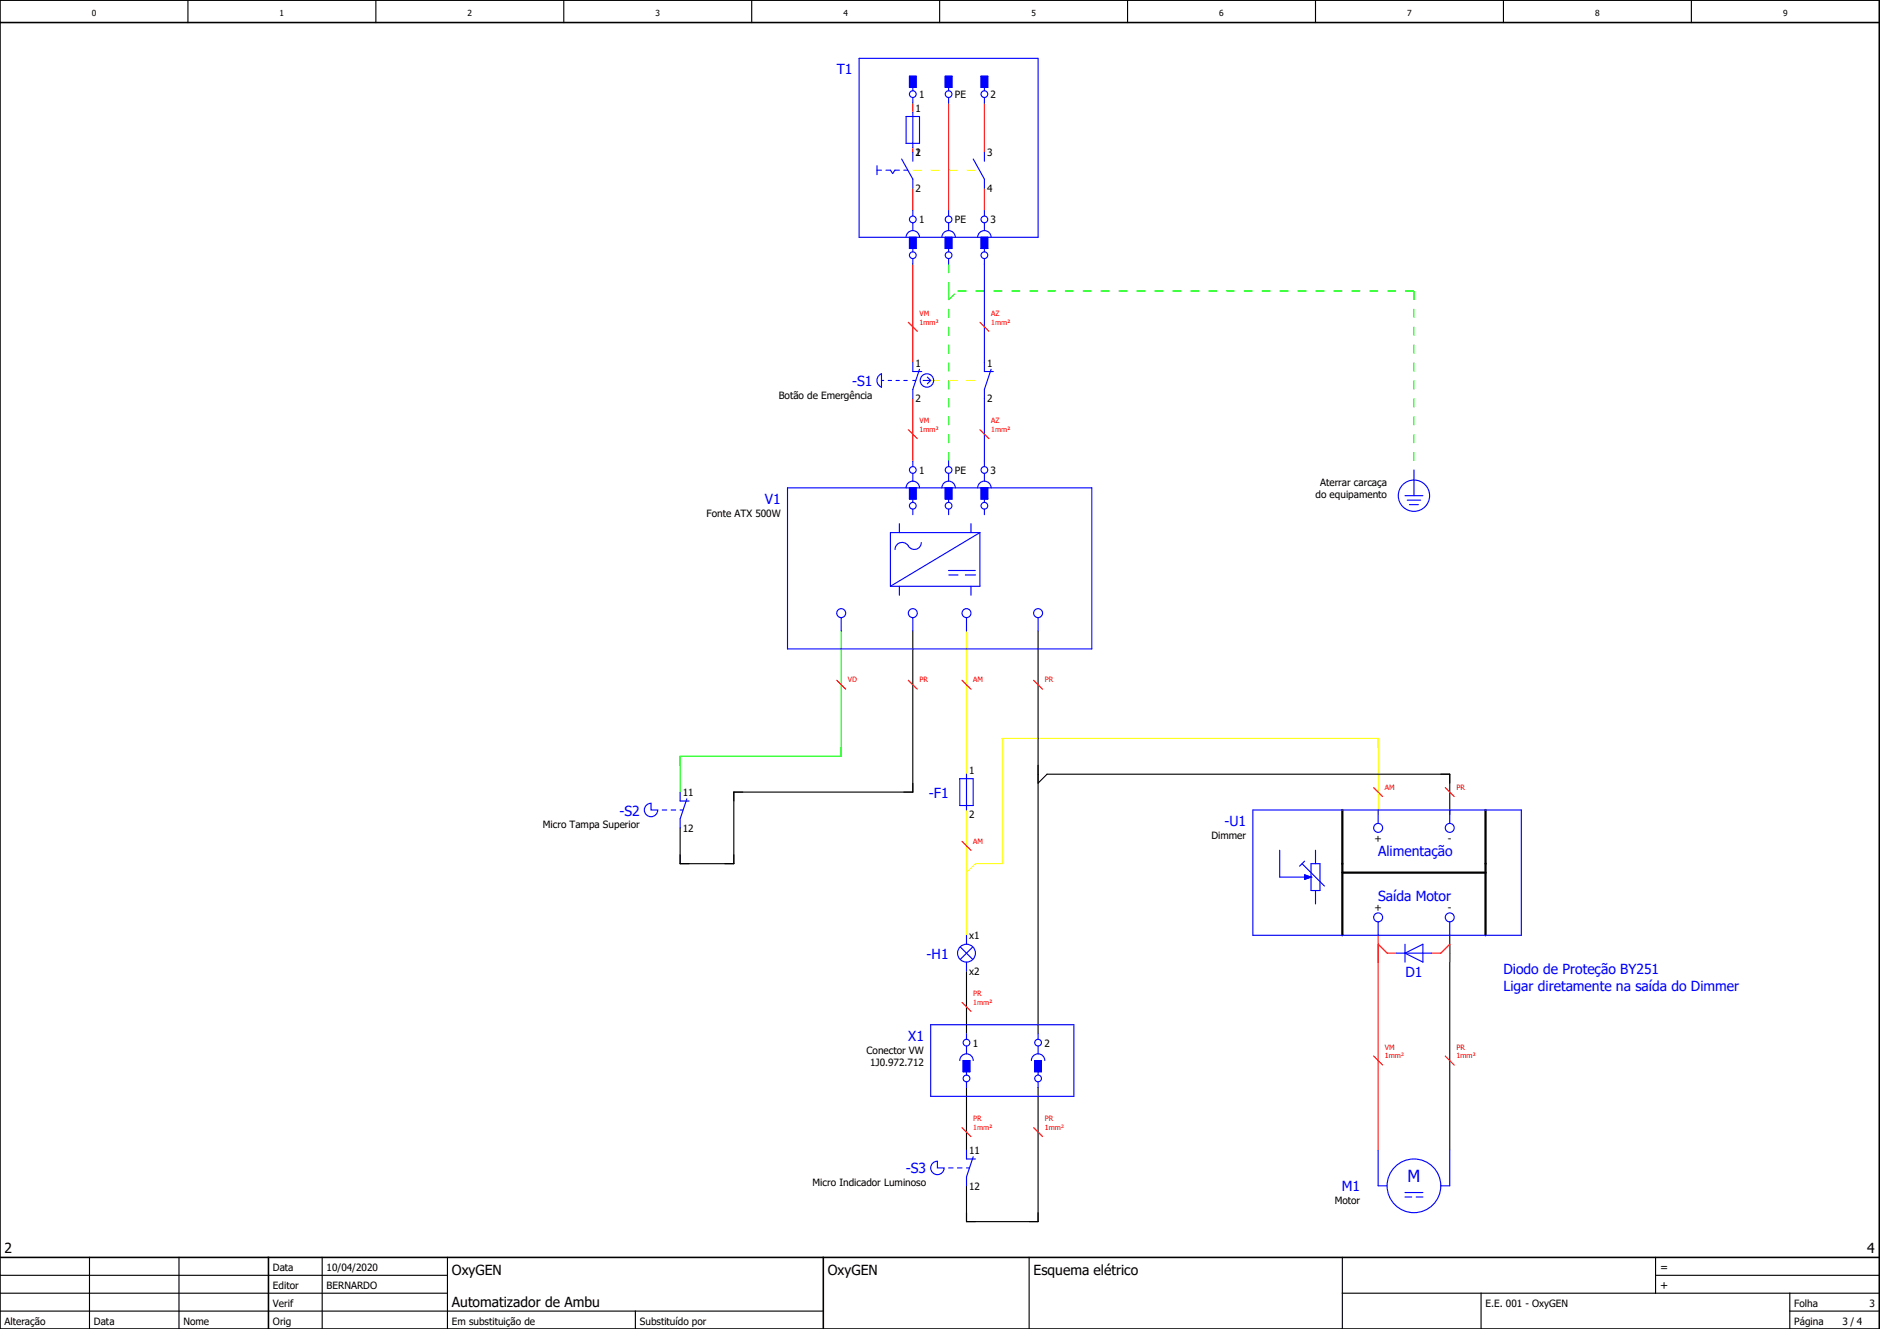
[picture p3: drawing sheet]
<svg xmlns="http://www.w3.org/2000/svg" width="420mm" height="297mm" viewBox="0 0 420 297" stroke-linecap="round" stroke-linejoin="round" font-family="sans-serif">
<g fill="none" stroke="#000" stroke-width=".25">
<path d="M42 0v5M84 0v5M126 0v5M168 0v5M210 0v5M252 0v5M294 0v5M336 0v5M378 0v5M204 141v36h-40v16h-12v-8M232 141v90M232 175l2-2h90v9"/>
<path d="M216 217v14M324 209v48M216 243v14M232 243v30h-16v-8M0 293h184M0 289h100M0 285h100M20 281v16M40 281v16M72 281v16M100 281v16M142 293v4"/>
<path d="M230 281v16M300 289h120M300 281v16M331 289v8M370 285h50M370 281v8M400 293h20M400 289v8"/>
</g>
<path d="M0 5h420M0 0h420v297h-420zM0 281h420M60 281v16M184 281v16" fill="none" stroke="#000" stroke-width=".35"/>
<g fill="none" stroke="#f00" stroke-width=".25">
<path d="M204 23v2M204 33v1M212 23v24M220 23v11M204 42v5M204 59v22M220 42v5M203 72l2 2M219 72l2 2M203 96l2 2M204 89v14M219 96l2 2"/>
<path d="M187 152l2 2M203 152l2 2M215 152l2 2M231 152l2 2M307 176l2 2M323 176l2 2M215 188l2 2M308 209v48M308 211l2 2h2M320 213h2l2-2v4M215 224l2 2M307 236l2 2"/>
<path d="M323 236l2 2M215 252l2 2M231 252l2 2"/>
</g>
<path d="M188 141v28h-36v8" fill="none" stroke="#0f0" stroke-width=".25"/>
<path d="M212 59v6M212 65v38M212 63v4M212 67l2-2M214 65h102M314 65h2M316 65v40M316 65v2" fill="none" stroke="#0f0" stroke-width=".25" stroke-dasharray="2 2" stroke-linecap="butt"/>
<path d="M216 141v32M216 181v28M308 182v-17h-84v28h-6l-2 2" fill="none" stroke="#ff0" stroke-width=".25"/>
<g fill="none" stroke="#00f" stroke-width=".25">
<path d="M192 13h40v40h-40zM203.3 17h1.5v2.5h-1.5zM204 19.5v.8M211.3 17h1.5v2.5h-1.5zM212 19.5v.8M219.2 17h1.5v2.5h-1.5zM220 19.5v.8M196 38h1M196 37v2M198 38h1l.5 .8 .5-.8h1M201.5 35.5l2.5 4.5v2M202 38h.9"/>
<path d="M202.5 26h3v6h-3zM204 21.8v1.2M204 25v8M204 34v2M212 21.8v1.2M217.5 35.5l2.5 4.5v2M220 21.8v1.2M220 34v2M202.5 53a1.5 1.5 0 0 1 1.5-1.5 1.5 1.5 0 0 1 1.5 1.5M203.3 53v2.5h1.5v-2.5M204 47v1.3M204 49.8v1.7"/>
<path d="M204 55.5v.8M204 57.8v1.2M210.5 53a1.5 1.5 0 0 1 1.5-1.5 1.5 1.5 0 0 1 1.5 1.5M211.3 53v2.5h1.5v-2.5M212 47v1.3M212 49.8v1.7M212 55.5v.8M212 57.8v1.2M218.5 53a1.5 1.5 0 0 1 1.5-1.5 1.5 1.5 0 0 1 1.5 1.5M219.2 53v2.5h1.5v-2.5M220 47v1.3M220 49.8v1.7"/>
<path d="M220 55.5v.8M220 57.8v25.2h2M196.3 84l.7-.5v3a1.61 1.61 0 0 1-.7-2.5zM197 85h.5M198.5 85h.7M200.3 85h.7M202 85h.7M204 81v2h2M204 85h.6M205.5 82.5l-1.5 4.5v2M206.3 85h1.7M207.2 84.3l.8 .7"/>
<path d="M208 85l-.8 .8M221.5 82.5l-1.5 4.5v17.3M176 109h68v36h-68zM201 117v2M202.5 109a1.5 1.5 0 0 1 1.5-1.5 1.5 1.5 0 0 1 1.5 1.5M203.3 109v2.5h1.5v-2.5M204 103v1.3M204 105.8v1.7M204 111.5v.8M204 113.8v1.2M210.5 109a1.5 1.5 0 0 1 1.5-1.5 1.5 1.5 0 0 1 1.5 1.5M211.3 109v2.5h1.5v-2.5"/>
<path d="M212 103v1.3M212 105.8v1.7M212 111.5v.8M212 113.8v1.2M217 117v2M218.5 109a1.5 1.5 0 0 1 1.5-1.5 1.5 1.5 0 0 1 1.5 1.5M219 119l-20 12M219 119v12h-20M219 119h-20v12M219.2 109v2.5h1.5v-2.5M220 105.8v1.7M220 111.5v.8"/>
<path d="M220 113.8v1.2M314 110.8h4M314.5 111.8h3M315 112.8h2M316 105v5.8M188 138v3M201 131v2M204 138v3M205.9 121.3a1.62 1.62 0 0 1-1.4 1.5 1.62 1.62 0 0 1-1.8-1.1 1.6 1.6 0 0 0-1.7-.3 1.6 1.6 0 0 0-1 1.4M212 128.5h2.2M212 127.5h6M215.8 128.5h2.2"/>
<path d="M216 138v3M217 131v2M232 138v3M144.6 179.8l.9-.3v1.5h1.5a1.5 1.5 0 0 1-2.2 1.4 1.5 1.5 0 0 1-.2-2.6zM152 177v2h2M153.5 178.5l-1.5 4.5M214.5 174h3v6h-3zM216 173v8M148 181h1M150 181h1M152 181h.7M152 183v2"/>
<path d="M280 181h60v28h-60zM286 190v6h7M291 193l5 5M291.6 192.5l-1.2 1.1M291.6 195.5l1.4 .5-1.4 .5zM293 196h.1M293 193h2v6h-2zM294 190v3M294 199v3M308 181v3M324 181v3M214.6 211.6l2.8 2.8"/>
<path d="M216 209v2M216 215v2M217.4 211.6l-2.8 2.8M308 206v3M312 213h8M314 211v4M314 213l4-2v4zM324 206v3M208 229h32v16h-32zM214.5 237a1.5 1.5 0 0 1 1.5-1.5 1.5 1.5 0 0 1 1.5 1.5M215.2 237h1.5v2.5h-1.5zM216 231v1.3"/>
<path d="M216 233.8v1.7M216 239.5v.8M230.5 237a1.5 1.5 0 0 1 1.5-1.5 1.5 1.5 0 0 1 1.5 1.5M231.3 237h1.5v2.5h-1.5zM232 231v1.3M232 233.8v1.7M232 239.5v.8M216 241.8v1.2M216 257v2h2M217.5 258.5l-1.5 4.5v2M232 241.8v1.2M308 257v8h2"/>
<path d="M324 257v8h-2M208.3 260.2l.7-.6 .5-.1v1.5h1.5a1.5 1.5 0 0 1-2 1.5 1.5 1.5 0 0 1-.7-2.3zM212 261h1M214 261h1M216 261h.6M314 266.5h4M314 267.5h1.5M316.5 267.5h1.5"/>
<circle cx="204" cy="21" r=".75"/>
<circle cx="212" cy="21" r=".75"/>
<circle cx="220" cy="21" r=".75"/>
<circle cx="204" cy="49" r=".75"/>
<circle cx="204" cy="57" r=".75"/>
<circle cx="212" cy="49" r=".75"/>
<circle cx="212" cy="57" r=".75"/>
<circle cx="220" cy="49" r=".75"/>
<circle cx="220" cy="57" r=".75"/>
<circle cx="207.2" cy="85" r="1.5"/>
<circle cx="204" cy="105" r=".75"/>
<circle cx="204" cy="113" r=".75"/>
<circle cx="212" cy="105" r=".75"/>
<circle cx="212" cy="113" r=".75"/>
<circle cx="220" cy="105" r=".75"/>
<circle cx="220" cy="113" r=".75"/>
<circle cx="316" cy="110.8" r="3.5"/>
<circle cx="188" cy="137" r="1"/>
<circle cx="204" cy="137" r="1"/>
<circle cx="216" cy="137" r="1"/>
<circle cx="232" cy="137" r="1"/>
<circle cx="308" cy="185" r="1"/>
<circle cx="324" cy="185" r="1"/>
<circle cx="216" cy="213" r="2"/>
<circle cx="308" cy="205" r="1"/>
<circle cx="324" cy="205" r="1"/>
<circle cx="216" cy="233" r=".75"/>
<circle cx="232" cy="233" r=".75"/>
<circle cx="216" cy="241" r=".75"/>
<circle cx="232" cy="241" r=".75"/>
<circle cx="316" cy="265" r="6"/>
</g>
<path d="M204 38h15M208 85h12" fill="none" stroke="#ff0" stroke-width=".22" stroke-dasharray="2 2" stroke-linecap="butt"/>
<path d="M300 181v28M300 195h32M332 181v28" fill="none" stroke="#000" stroke-width=".5"/>
<g fill="#00f" stroke="#00f" stroke-width=".22">
<path d="M203.3 17h1.5v2.5h-1.5z"/>
<path d="M211.3 17h1.5v2.5h-1.5z"/>
<path d="M219.2 17h1.5v2.5h-1.5z"/>
<path d="M291.6 195.5l1.4 .5-1.4 .5z"/>
<path d="M203.3 53h1.5v2.5h-1.5z"/>
<path d="M211.3 53h1.5v2.5h-1.5z"/>
<path d="M219.2 53h1.5v2.5h-1.5z"/>
<path d="M203.3 109h1.5v2.5h-1.5z"/>
<path d="M211.3 109h1.5v2.5h-1.5z"/>
<path d="M219.2 109h1.5v2.5h-1.5z"/>
<path d="M215.2 237h1.5v2.5h-1.5z"/>
<path d="M231.3 237h1.5v2.5h-1.5z"/>
</g>
<text font-size="3.7" fill="#00f" x="314.6" y="264.3">M</text>
<g font-size="3.1" fill="#00f">
<text x="187" y="16.6">T1</text>
<text x="190.4" y="86.3">-S1</text>
<text x="171" y="112.6">V1</text>
<text x="207.6" y="178.3">-F1</text>
<text x="138.4" y="182.3">-S2</text>
<text x="273.6" y="184.6">-U1</text>
<text x="308" y="191.4">Alimentação</text>
<text x="308" y="201.4">Saída Motor</text>
<text x="207.1" y="214.3">-H1</text>
<text x="314.1" y="218.4">D1</text>
<text x="336" y="217.6">Diodo de Proteção BY251</text>
<text x="336" y="221.4">Ligar diretamente na saída do Dimmer</text>
<text x="203" y="232.6">X1</text>
<text x="202.4" y="262.3">-S3</text>
<text x="299.9" y="266.3">M1</text>
</g>
<g font-size="3.1">
<text x="1" y="280">2</text>
<text x="417.3" y="280">4</text>
<text x="101" y="285">OxyGEN</text>
<text x="185" y="285">OxyGEN</text>
<text x="231" y="285">Esquema elétrico</text>
<text x="101" y="292">Automatizador de Ambu</text>
</g>
<g font-size="2.5">
<text x="371" y="284">=</text>
<text x="371" y="288">+</text>
</g>
<g font-size="2.2">
<text x="205.4" y="21.9">1</text>
<text x="213.4" y="21.9">PE</text>
<text x="221.4" y="21.9">2</text>
<text x="204.6" y="25">1</text>
<text x="204.6" y="34.9">2</text>
<text x="204.6" y="35">1</text>
<text x="220.6" y="35">3</text>
<text x="204.6" y="42.9">2</text>
<text x="220.6" y="42.9">4</text>
<text x="205.4" y="49.9">1</text>
<text x="213.4" y="49.9">PE</text>
<text x="221.4" y="49.9">3</text>
<text x="204.6" y="82">1</text>
<text x="220.6" y="82">1</text>
<text x="174" y="89.2">Botão de Emergência</text>
<text x="204.6" y="89.9">2</text>
<text x="220.6" y="89.9">2</text>
<text x="205.4" y="105.9">1</text>
<text x="213.4" y="105.9">PE</text>
<text x="221.4" y="105.9">3</text>
<text x="294" y="111.3">do equipamento</text>
<text x="295" y="108.6">Aterrar carcaça</text>
<text x="157.9" y="115.5">Fonte ATX 500W</text>
<text x="216.6" y="173">1</text>
<text x="152.6" y="178">11</text>
<text x="121.3" y="185.2">Micro Tampa Superior</text>
<text x="152.6" y="185.9">12</text>
<text x="216.6" y="182.9">2</text>
<text x="270.7" y="187.5">Dimmer</text>
<text x="307.2" y="188.3">+</text>
<text x="323.6" y="188.3">-</text>
<text x="307.2" y="203.6">+</text>
<text x="323.6" y="203.6">-</text>
<text x="216.6" y="210">x1</text>
<text x="216.6" y="217.9">x2</text>
<text x="217.4" y="233.9">1</text>
<text x="233.4" y="233.9">2</text>
<text x="193.7" y="235.5">Conector VW</text>
<text x="194.4" y="238.2">1J0.972.712</text>
<text x="216.6" y="258">11</text>
<text x="181.6" y="265.2">Micro Indicador Luminoso</text>
<text x="216.6" y="265.9">12</text>
<text x="298.3" y="269.2">Motor</text>
<text x="61" y="284">Data</text>
<text x="73" y="284">10/04/2020</text>
<text x="61" y="288">Editor</text>
<text x="61" y="292">Verif</text>
<text x="73" y="288">BERNARDO</text>
<text x="332" y="292">E.E. 001 - OxyGEN</text>
<text x="401" y="292">Folha</text>
<text x="417.8" y="292">3</text>
<text x="1" y="296">Alteração</text>
<text x="21" y="296">Data</text>
<text x="41" y="296">Nome</text>
<text x="61" y="296">Orig</text>
<text x="101" y="296">Em substituição de</text>
<text x="143" y="296">Substituído por</text>
<text x="401" y="296">Página</text>
<text x="411.8" y="296">3 / 4</text>
</g>
<g font-size="1.9">
<text x="20.5" y="3.7">0</text>
<text x="62.5" y="3.7">1</text>
<text x="104.5" y="3.7">2</text>
<text x="146.5" y="3.7">3</text>
<text x="188.5" y="3.7">4</text>
<text x="230.5" y="3.7">5</text>
<text x="272.5" y="3.7">6</text>
<text x="314.5" y="3.7">7</text>
<text x="356.5" y="3.7">8</text>
<text x="398.5" y="3.7">9</text>
</g>
<g font-size="1.6" fill="#f00">
<text x="205.5" y="70.6">VM</text>
<text x="221.5" y="70.6">AZ</text>
<text x="205.5" y="72.5">1mm²</text>
<text x="221.5" y="72.5">1mm²</text>
<text x="205.5" y="94.6">VM</text>
<text x="221.5" y="94.6">AZ</text>
<text x="205.5" y="96.5">1mm²</text>
<text x="221.5" y="96.5">1mm²</text>
<text x="189.5" y="152.5">VD</text>
<text x="205.5" y="152.5">PR</text>
<text x="217.5" y="152.5">AM</text>
<text x="233.5" y="152.5">PR</text>
<text x="309.5" y="176.5">AM</text>
<text x="325.5" y="176.5">PR</text>
<text x="217.5" y="188.5">AM</text>
<text x="217.5" y="224.5">1mm²</text>
<text x="217.5" y="222.6">PR</text>
<text x="309.5" y="236.5">1mm²</text>
<text x="309.5" y="234.6">VM</text>
<text x="325.5" y="236.5">1mm²</text>
<text x="325.5" y="234.6">PR</text>
<text x="217.5" y="250.6">PR</text>
<text x="233.5" y="250.6">PR</text>
<text x="217.5" y="252.5">1mm²</text>
<text x="233.5" y="252.5">1mm²</text>
</g>
</svg>
